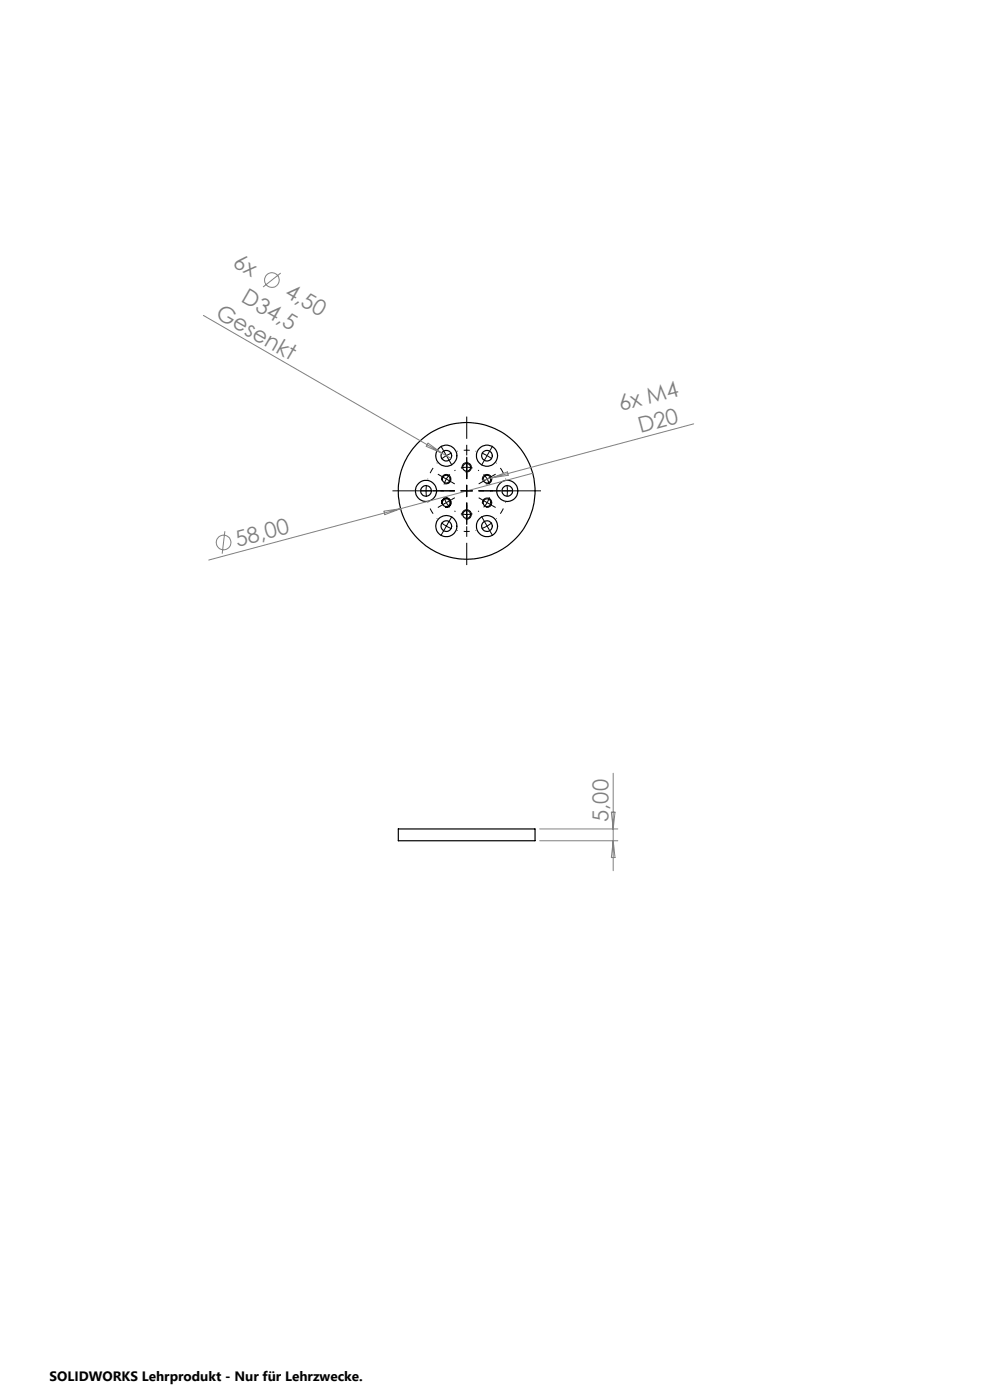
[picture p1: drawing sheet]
<svg xmlns="http://www.w3.org/2000/svg" width="210mm" height="297mm" viewBox="0 0 210 297" stroke-linecap="round" stroke-linejoin="round" font-family="sans-serif">
<g fill="none" stroke="#000" stroke-width=".25">
<path d="M84.5 175.9h29v2.5h-29z"/>
<circle cx="94.7" cy="96.7" r="2.24"/>
<circle cx="94.7" cy="96.7" r="1.12"/>
<circle cx="99" cy="99.1" r=".82"/>
<circle cx="103.3" cy="96.7" r="1.12"/>
<circle cx="103.3" cy="96.7" r="2.24"/>
<circle cx="90.4" cy="104.2" r="1.12"/>
<circle cx="90.4" cy="104.1" r="2.24"/>
<circle cx="94.7" cy="101.6" r=".83"/>
<circle cx="94.7" cy="106.6" r=".83"/>
<circle cx="94.7" cy="111.6" r="2.24"/>
<circle cx="94.7" cy="111.6" r="1.13"/>
<circle cx="99" cy="109.1" r=".83"/>
<circle cx="99" cy="104.1" r="14.5"/>
<circle cx="103.3" cy="111.6" r="1.13"/>
<circle cx="103.3" cy="111.6" r="2.24"/>
<circle cx="103.3" cy="106.6" r=".83"/>
<circle cx="103.3" cy="101.6" r=".83"/>
<circle cx="107.6" cy="104.2" r="1.12"/>
<circle cx="107.6" cy="104.1" r="2.24"/>
</g>
<g fill="none" stroke="#808080" stroke-width=".21">
<path d="M59.5 57.9l-3.7 3M43.1 66.9l50.6 29.2M90.8 94l2.9 2.1-3.3-1.4zM93.7 96.1l1.9 1.1M147.1 89.9l-42.8 11.5M47.7 112.7l-.6 4.8M81.5 108.4l3.5-.5-3.4 1.3zM104.3 101.4l-2 .5M104.3 101.4l3.3-1.3 .2 .7zM113 100.4l-68.7 18.4M114.5 175.9h16.6M114.5 178.4h16.6"/>
<path d="M129.7 172.3h.8l-.4 3.6zM130.1 164v20.7M130.1 178.4l.4 3.5h-.8z"/>
<circle cx="57.7" cy="59.4" r="1.56"/>
<circle cx="47.4" cy="115.1" r="1.56"/>
</g>
<g fill="none" stroke="#000" stroke-width=".21">
<path d="M98 99.4a1 1 0 0 1 .9-1.3 1 1 0 0 1 1.1 1.1 1 1 0 0 1-1.3 .9M93.6 110.9l1.1 .7M93.7 101.9a1 1 0 0 1 .9-1.2 1 1 0 0 1 1.1 1 1 1 0 0 1-1.3 .9M93.7 106.9a.99 .99 0 0 1 .9-1.3 .99 .99 0 0 1 1 1.1 .99 .99 0 0 1-1.2 .9M94.7 111.6l1.1 .5M94.7 111.6l-.6 1.1M95.3 110.5l-.6 1.1M97.7 104.1h2.5M97.8 109l.9 .1 1.5-.1M98 109.4a.99 .99 0 0 1 .9-1.2 .99 .99 0 0 1 1.1 1 .99 .99 0 0 1-1.3 .9M99 102.9v2.5M99 107.9v2.5"/>
<path d="M102.3 106.9a1 1 0 0 1 .9-1.3 1 1 0 0 1 1.1 1.1 1 1 0 0 1-1.3 .9M102.3 101.9a1.01 1.01 0 0 1 .9-1.3 1.01 1.01 0 0 1 1.1 1.1 1.01 1.01 0 0 1-1.3 .9"/>
</g>
<g fill="none" stroke="#000" stroke-width=".21" stroke-dasharray="15.2 1.3 1.3 1.3" stroke-linecap="butt">
<path d="M94.1 95.6l-.6-1M94.7 96.7l-1 .7M94.7 96.7l1.1-.6M94.7 96.7l-.6-1.1M94.7 96.7l.6 1M95.3 97.7l.6 1M96.6 99.7l-.2 .2M99 99.1l-1.2 .2M99 99.1l1.2 .2M99 99.1v-1.2M99 99.1v1.3M99 97.9v-.8"/>
<path d="M101.6 99.9l-.2-.2M102.7 97.7l-.6 1M103.3 96.7l-1.1-.6M103.3 96.7l1.1 .7M103.3 96.7l.6-1.1M103.3 96.7l-.6 1M103.9 95.6l.6-1M89.1 104.1h-1.1M90.4 104.1l.1 1.3M90.4 104.1l.1-1.2M90.4 104.1h-1.3M90.4 104.1h1.2"/>
<path d="M91.6 104.1h1.2M93.6 101l-.7-.4M93.6 107.3l-.7 .4M94 104v.2M94.1 112.7l-.6 1M94.7 101.6l-.5 1.2M94.7 101.6l.7-1M94.7 106.6l.7 1M94.7 106.6l-.5-1.1M94.7 101.6l-1.1-.6M94.7 101.6l1.1 .7M94.7 106.6l-1.1 .7"/>
<path d="M94.7 106.6l1.1-.6M95.3 110.5l.6-1M95.8 102.3l.7 .4M95.8 106l.7-.4M96.4 108.4l.2 .1M96.5 104.1h-3.1M99 104.1v-1.2M99 104.1h-1.2M99 104.1v1.3M99 104.1h1.3M99 110.4v.8M99 107.9v-.8"/>
<path d="M99 101.6v-3.1M99 106.6v3.1M99 100.4v.8M101.4 108.5l.2-.1M101.5 104.1h3.1M102.3 106l-.8-.4M102.3 102.3l-.8 .4M102.7 110.5l-.6-1M103.3 111.6l1.1-.7M103.3 111.6l-1.1 .5M103.3 111.6l.6 1.1M103.3 111.6l-.6-1.1"/>
<path d="M103.3 106.6l.5-1.1M103.3 106.6l-.7 1M103.3 101.6l-.7-1M103.3 101.6l.5 1.2M103.3 106.6l1.1 .7M103.3 106.6l-1-.6M103.3 101.6l1.1-.6M103.3 101.6l-1 .7M103.9 112.7l.6 1M104 104.2v-.2M104.4 107.3l.7 .4M104.4 101l.7-.4"/>
<path d="M106.4 104.1h-1.1M107.6 104.1l-.1-1.2M107.6 104.1l-.1 1.3M107.6 104.1h1.3M107.6 104.1h-1.2M108.9 104.1h1.1"/>
</g>
<path d="M92.7 98.2a8.6 8.6 0 0 0-2 3.5M101 95.7a8.6 8.6 0 0 0-4 0M90.7 106.6a8.6 8.6 0 0 0 2 3.5M97 112.5a8.6 8.6 0 0 0 4 0M105.3 110.1a8.6 8.6 0 0 0 2-3.5M107.3 101.7a8.6 8.6 0 0 0-2-3.5" fill="none" stroke="#000" stroke-width=".21" stroke-dasharray="15.2 1.3 1.3 1.3" stroke-dashoffset="15.1" stroke-linecap="butt"/>
<path d="M96.5 104.1h-6.2M99 101.6v-6.2M99 106.6v6.2M101.5 104.1h6.2" fill="none" stroke="#000" stroke-width=".21" stroke-dasharray="15.2 1.3 1.3 1.3" stroke-dashoffset="14" stroke-linecap="butt"/>
<path d="M96.5 104.1h-13.2M99 101.6v-13.2M99 106.6v13.3M101.5 104.1h13.3" fill="none" stroke="#000" stroke-width=".21" stroke-dasharray="15.2 1.3 1.3 1.3" stroke-dashoffset="10.5" stroke-linecap="butt"/>
<g font-size="4.7" fill="#808080">
<text x="49.2" y="56.5" transform="rotate(30 49.2 56.5)">6x</text>
<text x="50.9" y="64" transform="rotate(30 50.9 64)">D34,5</text>
<text x="60.2" y="62.8" transform="rotate(30 60.2 62.8)">4,50</text>
<text x="45.5" y="67.2" transform="rotate(30 45.5 67.2)">Gesenkt</text>
<text x="131.7" y="87.3" transform="rotate(-15 131.7 87.3)">6x M4</text>
<text x="135.8" y="91.9" transform="rotate(-15 135.8 91.9)">D20</text>
<text x="50.4" y="116.1" transform="rotate(-15 50.4 116.1)">58,00</text>
<text x="129.1" y="174.4" transform="rotate(-90 129.1 174.4)">5,00</text>
</g>
<text font-size="2.9" x="10.5" y="292.9">SOLIDWORKS Lehrprodukt - Nur für Lehrzwecke.</text>
</svg>
